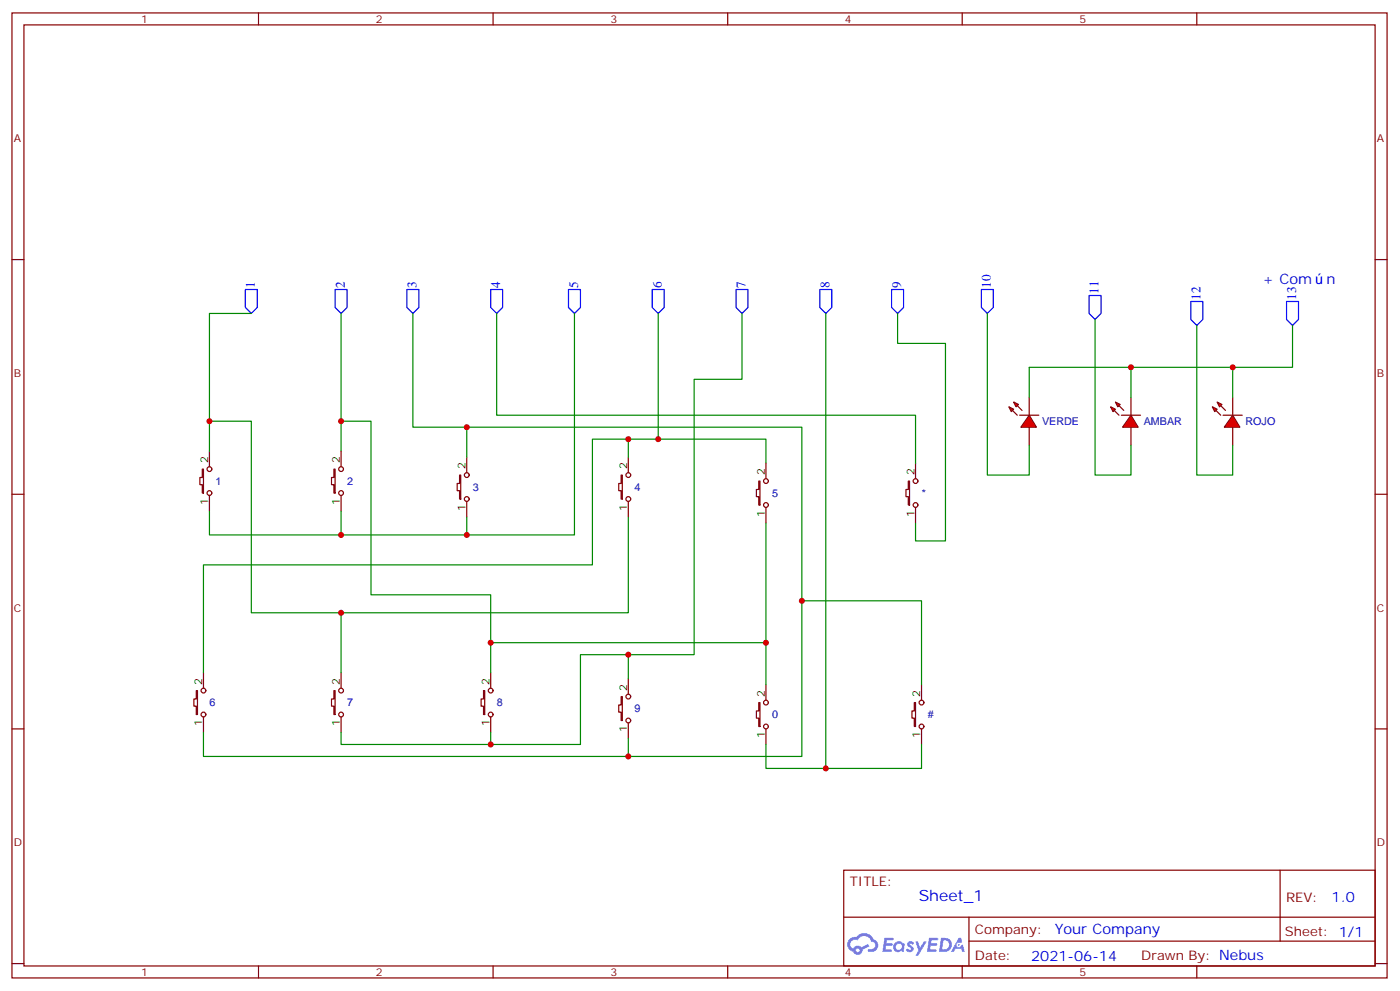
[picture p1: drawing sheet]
<svg xmlns="http://www.w3.org/2000/svg" width="413mm" height="292mm" viewBox="0 0 413 292" stroke-linecap="round" stroke-linejoin="round" font-family="sans-serif">
<g fill="none" stroke="#870000" stroke-width=".35">
<path d="M3.5 3.8h405.4v284.3h-405.4zM7.1 7.3h398.2v277.3h-398.2zM76.2 3.8v3.5M145.3 3.8v3.5M214.5 3.8v3.5M283.6 3.8v3.5M352.8 3.8v3.5M3.5 76.5h3.6M405.3 76.5h3.6M3.5 145.6h3.6M405.3 145.6h3.6M3.5 214.8h3.6"/>
<path d="M405.3 214.8h3.6M248.7 256.4h156.6v28.2h-156.6zM377.3 256.4v20.9M248.7 270.2h156.5M285.6 277.3h119.6M285.6 270.2v14.2M3.5 283.9h3.6M76.2 284.6v3.5M145.3 284.6v3.5M214.5 284.6v3.5M283.6 284.6v3.5M352.8 284.6v3.5"/>
<path d="M405.3 283.9h3.6"/>
</g>
<g fill="#5487ff">
<path d="M267.7 277.6a1.22 1.22 0 0 1 1.7 .2l-.4 .6a.47 .47 0 0 0-.3-.4 .47 .47 0 0 0-.5 .2l.1 .2a1.14 1.14 0 0 1 .8 1.8 1.14 1.14 0 0 1-1.9 0l-.2-.2 .5-.6 .7 .5a.29 .29 0 0 0 .3-.3 .29 .29 0 0 0-.2-.3 1.04 1.04 0 0 1-.6-1.7z"/>
<path d="M260.7 276.3h2.4l.3 .2-.2 .5-1.8 .1-.1 .8h1.5l.3 .4-.3 .4h-1.6l-.2 1.1h1.7l.2 .3-.2 .3-2.6 .1z"/>
<path d="M273.8 276.3h2.4l.3 .2-.1 .5-1.8 .1-.2 .8h1.6l.3 .4-.4 .4h-1.6l-.1 1.1h1.7l.2 .3-.2 .3-2.6 .1z"/>
<path d="M282.6 276.3h.7l.3 1.3-.6 .3a.69 .69 0 0 0-1 .3 .69 .69 0 0 0 .4 .9 .69 .69 0 0 0 .9-.6l.5-.2 .6 2.2h-.8l-.2-.9h-1.8l-.5 .9h-.8z"/>
<path d="M269.8 277.4h.8l.6 1.8 1.1-1.8h.9l-2.6 4.2h-.8l.9-1.5z"/>
<path d="M277.4 276.3l-.6 4.2h1.3a2.11 2.11 0 0 0 2.5-2.1 2.11 2.11 0 0 0-2.5-2.1zM278.1 277.1a1.39 1.39 0 0 1 1.7 1.4 1.39 1.39 0 0 1-1.8 1.3h-.3z"/>
<path d="M263.7 277.9a1.54 1.54 0 0 0-.1 2.2 1.54 1.54 0 0 0 2.2 .1l.6 .3 .3-2.3-.2-.3h-.4a1.49 1.49 0 0 0-2.4 0zM264 278.9a.94 .94 0 0 1 1.8 0 .94 .94 0 0 1-1.8 0z"/>
<path d="M250.4 276.7a2.18 2.18 0 0 0 1.1 3.7 1.44 1.44 0 0 0 1.6 .9 1.44 1.44 0 0 0 1.2-1.4l2-1.1-.5-.7-1.9 1a1.47 1.47 0 0 0-2.4 .4 1.39 1.39 0 0 1-.7-1.9 1.39 1.39 0 0 1 2-.5 2.12 2.12 0 0 1 2.2-1.3 2.12 2.12 0 0 1 1.9 1.7 1.14 1.14 0 0 1 1.1 1.4 1.14 1.14 0 0 1-1.7 .7 .43 .43 0 0 0-.5 .4 .43 .43 0 0 0 .4 .5 1.98 1.98 0 0 0 2.5-1.2 1.98 1.98 0 0 0-1.2-2.6 3.1 3.1 0 0 0-5.3-.6l-.9 .1zM252.3 280a.55 .55 0 0 1 1.1 0 .55 .55 0 0 1-1.1 0z"/>
<circle cx="282.6" cy="278.4" r=".26"/>
</g>
<g fill="none" stroke="#870000" stroke-width=".35">
<path d="M59.6 138.2h.4v7.1h-.4v-2.5h-.7v-2.1h.7zM61.7 132.9v4.6M98.4 138.2h.4v7.1h-.4v-2.5h-.7v-2.1h.7zM100.5 132.9v4.6M135.5 140h.3v7h-.3v-2.4h-.7v-2.1h.7zM137.6 134.7v4.6M183.1 140h.3v7h-.3v-2.4h-.7v-2.1h.7zM185.2 134.7v4.6M225.8 136.5v4.5M269.9 136.5v4.5M61.7 146v4.6M100.5 146v4.6"/>
<path d="M137.6 147.7v4.6M185.2 147.7v4.6M223.7 141.7h.3v7.1h-.3v-2.5h-.7v-2.1h.7zM225.8 149.5v4.6M267.8 141.7h.3v7.1h-.3v-2.5h-.7v-2.1h.7zM269.9 149.5v4.6M60 198.2v4.6M100.5 198.2v4.6M144.6 198.2v4.6M185.2 200v4.5M57.9 203.5h.3v7h-.3v-2.4h-.8v-2.1h.8zM60 211.2v4.6"/>
<path d="M98.4 203.5h.4v7h-.4v-2.4h-.7v-2.1h.7zM100.5 211.2v4.6M142.5 203.5h.4v7h-.4v-2.4h-.7v-2.1h.7zM144.6 211.2v4.6M183.1 205.2h.3v7.1h-.3v-2.5h-.7v-2.1h.7zM185.2 213v4.6M223.7 207h.3v7.1h-.3v-2.5h-.7v-2.1h.7zM225.8 201.7v4.6M225.8 214.8v4.6M269.5 207h.4v7.1h-.4v-2.5h-.7v-2.1h.7zM271.6 201.7v4.6M271.6 214.8v4.6"/>
<circle cx="61.7" cy="138.2" r=".71"/>
<circle cx="100.5" cy="138.2" r=".71"/>
<circle cx="137.6" cy="140" r=".71"/>
<circle cx="185.2" cy="140" r=".71"/>
<circle cx="61.7" cy="145.3" r=".71"/>
<circle cx="100.5" cy="145.3" r=".71"/>
<circle cx="137.6" cy="147" r=".71"/>
<circle cx="185.2" cy="147" r=".71"/>
<circle cx="225.8" cy="141.7" r=".71"/>
<circle cx="225.8" cy="148.8" r=".71"/>
<circle cx="269.9" cy="141.7" r=".71"/>
<circle cx="269.9" cy="148.8" r=".71"/>
<circle cx="60" cy="203.5" r=".71"/>
<circle cx="60" cy="210.5" r=".71"/>
<circle cx="100.5" cy="210.5" r=".71"/>
<circle cx="100.5" cy="203.5" r=".71"/>
<circle cx="144.6" cy="210.5" r=".71"/>
<circle cx="144.6" cy="203.5" r=".71"/>
<circle cx="185.2" cy="205.2" r=".71"/>
<circle cx="185.2" cy="212.3" r=".71"/>
<circle cx="225.8" cy="207" r=".71"/>
<circle cx="225.8" cy="214.1" r=".71"/>
<circle cx="271.6" cy="214.1" r=".71"/>
<circle cx="271.6" cy="207" r=".71"/>
</g>
<path d="M72.3 85.3h3.5v5.3l-1.7 1.8-1.8-1.8zM98.8 85.3h3.5v5.3l-1.8 1.8-1.7-1.8zM119.9 85.3h3.6v5.3l-1.8 1.8-1.8-1.8zM144.6 85.3h3.6v5.3l-1.8 1.8-1.8-1.8zM167.6 85.3h3.5v5.3l-1.8 1.8-1.7-1.8zM192.3 85.3h3.5v5.3l-1.8 1.8-1.7-1.8zM217 85.3h3.5v5.3l-1.8 1.8-1.7-1.8zM241.7 85.3h3.5v5.3l-1.8 1.8-1.7-1.8zM262.8 85.3h3.5v5.3l-1.7 1.8-1.8-1.8zM321 87.1h3.6v5.3l-1.8 1.7-1.8-1.7zM351 88.8h3.5v5.3l-1.7 1.8-1.8-1.8zM379.2 88.8h3.6v5.3l-1.8 1.8-1.8-1.8z" fill="none" stroke="#00f" stroke-width=".35"/>
<g fill="none" stroke="#008700" stroke-width=".35">
<path d="M74.1 92.4h-12.4v40.5M100.5 92.4v40.5M121.7 92.4v33.5h15.9v8.8M146.4 92.4v29.9h123.5v14.2M169.3 92.4v65.2h-31.7M194 92.4v37M218.7 92.4v19.4h-14.1v81.1h-19.4M243.4 92.4v134M264.6 92.4v8.8h14.1v58.2h-8.8v-5.3M61.7 124.1h12.4v56.5h26.4v17.6M100.5 124.1h8.9v51.2h35.2v22.9M137.6 125.9h98.8v51.1h35.2v24.7"/>
<path d="M185.2 129.4v5.3M225.8 136.5v-7.1h-51.2v37h-114.6v31.8M61.7 150.6v7h75.9v-5.3M100.5 150.6v7M185.2 152.3v28.3h-84.7M225.8 154.1v47.6M236.4 177v45.9h-51.2M144.6 189.4h81.2M185.2 200v-7.1h-14.1v26.5h-70.6v-3.6M60 215.8v7.1h125.2v-5.3M144.6 215.8v3.6M225.8 219.4v7h45.8v-7"/>
</g>
<g fill="#f00" stroke="#870000" stroke-width=".35">
<path d="M363.4 122.3l2.1 3.6h-4.6z"/>
<path d="M360.5 122.3h5.7z"/>
</g>
<g fill="#870000" stroke="#870000" stroke-width=".35">
<path d="M358.4 120.9l1.4 1.4z"/>
<path d="M359.8 119.5l1.4 1.4z"/>
</g>
<g fill="#f00" stroke="#870000" stroke-width=".35">
<path d="M357.4 119.9l1.4 .7-.7 .7z"/>
<path d="M358.8 118.5l1.4 .7-.7 .7z"/>
</g>
<path d="M363.4 117.1v5.2M363.4 125.9v5.3" fill="none" stroke="#870000" stroke-width=".35"/>
<g fill="#f00" stroke="#870000" stroke-width=".35">
<path d="M333.4 122.3l2.1 3.6h-4.6z"/>
<path d="M330.6 122.3h5.6z"/>
</g>
<g fill="#870000" stroke="#870000" stroke-width=".35">
<path d="M328.4 120.9l1.4 1.4z"/>
<path d="M329.8 119.5l1.5 1.4z"/>
</g>
<g fill="#f00" stroke="#870000" stroke-width=".35">
<path d="M327.4 119.9l1.4 .7-.7 .7z"/>
<path d="M328.8 118.5l1.4 .7-.7 .7z"/>
</g>
<path d="M333.4 117.1v5.2M333.4 125.9v5.3" fill="none" stroke="#870000" stroke-width=".35"/>
<g fill="#f00" stroke="#870000" stroke-width=".35">
<path d="M303.4 122.3l2.1 3.6h-4.6z"/>
<path d="M300.6 122.3h5.6z"/>
</g>
<g fill="#870000" stroke="#870000" stroke-width=".35">
<path d="M298.4 120.9l1.5 1.4z"/>
<path d="M299.9 119.5l1.4 1.4z"/>
</g>
<g fill="#f00" stroke="#870000" stroke-width=".35">
<path d="M297.4 119.9l1.4 .7-.7 .7z"/>
<path d="M298.8 118.5l1.4 .7-.7 .7z"/>
</g>
<path d="M303.4 117.1v5.2M303.4 125.9v5.3" fill="none" stroke="#870000" stroke-width=".35"/>
<path d="M291 92.4v47.6h12.4v-8.8M322.8 94.1v45.9h10.6v-8.8M352.8 95.9v44.1h10.6v-8.8M381 95.9v12.3h-47.6M303.4 117.1v-8.9h30v8.9M363.4 108.2v8.9" fill="none" stroke="#008700" stroke-width=".35"/>
<path d="M289.3 85.3h3.5v5.3l-1.8 1.8-1.7-1.8z" fill="none" stroke="#00f" stroke-width=".35"/>
<g fill="#c00">
<circle cx="61.7" cy="124.1" r=".88"/>
<circle cx="100.5" cy="180.6" r=".88"/>
<circle cx="236.4" cy="177" r=".88"/>
<circle cx="185.2" cy="222.9" r=".88"/>
<circle cx="100.5" cy="124.1" r=".88"/>
<circle cx="225.8" cy="189.4" r=".88"/>
<circle cx="144.6" cy="189.4" r=".88"/>
<circle cx="100.5" cy="157.6" r=".88"/>
<circle cx="185.2" cy="129.4" r=".88"/>
<circle cx="194" cy="129.4" r=".88"/>
<circle cx="144.6" cy="219.4" r=".88"/>
<circle cx="185.2" cy="192.9" r=".88"/>
<circle cx="243.4" cy="226.4" r=".88"/>
<circle cx="333.4" cy="108.2" r=".88"/>
<circle cx="363.4" cy="108.2" r=".88"/>
<circle cx="137.6" cy="125.9" r=".88"/>
<circle cx="137.6" cy="157.6" r=".88"/>
</g>
<text font-size="4.6" fill="#00f" x="270.8" y="265.4">Sheet_1</text>
<g font-size="4.2" fill="#00f">
<text x="372.2" y="83.5">+ Com</text>
<text x="391" y="83.5">n</text>
<text x="392.5" y="265.7">1.0</text>
<text x="310.9" y="275.2">Your Company</text>
<text x="304" y="283">2021-06-14</text>
</g>
<g font-size="3.9" fill="#00f">
<text x="75.1" y="84.8" transform="rotate(-90 75.1 84.8)">1</text>
<text x="101.6" y="84.8" transform="rotate(-90 101.6 84.8)">2</text>
<text x="122.8" y="84.8" transform="rotate(-90 122.8 84.8)">3</text>
<text x="147.5" y="84.8" transform="rotate(-90 147.5 84.8)">4</text>
<text x="170.4" y="84.8" transform="rotate(-90 170.4 84.8)">5</text>
<text x="195.1" y="84.8" transform="rotate(-90 195.1 84.8)">6</text>
<text x="219.8" y="84.8" transform="rotate(-90 219.8 84.8)">7</text>
<text x="244.5" y="84.8" transform="rotate(-90 244.5 84.8)">8</text>
<text x="265.6" y="84.8" transform="rotate(-90 265.6 84.8)">9</text>
<text x="292.1" y="84.8" transform="rotate(-90 292.1 84.8)">10</text>
<text x="323.8" y="86.5" transform="rotate(-90 323.8 86.5)">11</text>
<text x="353.8" y="88.3" transform="rotate(-90 353.8 88.3)">12</text>
<text x="382.1" y="88.3" transform="rotate(-90 382.1 88.3)">13</text>
</g>
<g font-size="3.9" fill="#800">
<text x="250.5" y="261">TITLE:</text>
<text x="379.1" y="265.7">REV:</text>
<text x="287.4" y="275.2">Company:</text>
<text x="378.7" y="275.8">Sheet: 1/1</text>
<text x="287.4" y="282.9">Date:</text>
<text x="336.4" y="282.9">Drawn By: Nebus</text>
</g>
<g font-size="3.2" fill="#800">
<text x="41.6" y="6.8">1</text>
<text x="110.8" y="6.8">2</text>
<text x="179.9" y="6.8">3</text>
<text x="249.1" y="6.8">4</text>
<text x="318.2" y="6.8">5</text>
<text x="4.1" y="41.9">A</text>
<text x="405.9" y="41.9">A</text>
<text x="4.1" y="111.1">B</text>
<text x="405.9" y="111.1">B</text>
<text x="4.1" y="180.2">C</text>
<text x="405.9" y="180.2">C</text>
<text x="4.1" y="249.3">D</text>
<text x="405.9" y="249.3">D</text>
<text x="41.6" y="287.6">1</text>
<text x="110.8" y="287.6">2</text>
<text x="179.9" y="287.6">3</text>
<text x="249.1" y="287.6">4</text>
<text x="318.2" y="287.6">5</text>
</g>
<g font-size="3.2" fill="#000080">
<text x="307.2" y="125.2">VERDE</text>
<text x="337.2" y="125.2">AMBAR</text>
<text x="367.1" y="125.2">ROJO</text>
<text x="63.6" y="142.8">1</text>
<text x="102.4" y="142.8">2</text>
<text x="139.4" y="144.5">3</text>
<text x="187" y="144.5">4</text>
<text x="227.6" y="146.3">5</text>
<text x="271.7" y="146.3">*</text>
<text x="61.8" y="208">6</text>
<text x="102.4" y="208">7</text>
<text x="146.5" y="208">8</text>
<text x="187" y="209.8">9</text>
<text x="227.6" y="211.6">0</text>
<text x="273.5" y="211.6">#</text>
</g>
<g font-size="3.2">
<text x="61.4" y="136.5" transform="rotate(-90 61.4 136.5)">2</text>
<text x="100.2" y="136.5" transform="rotate(-90 100.2 136.5)">2</text>
<text x="137.2" y="138.2" transform="rotate(-90 137.2 138.2)">2</text>
<text x="184.9" y="138.2" transform="rotate(-90 184.9 138.2)">2</text>
<text x="225.4" y="140" transform="rotate(-90 225.4 140)">2</text>
<text x="269.5" y="140" transform="rotate(-90 269.5 140)">2</text>
<text x="61.4" y="148.7" transform="rotate(-90 61.4 148.7)">1</text>
<text x="100.2" y="148.7" transform="rotate(-90 100.2 148.7)">1</text>
<text x="137.2" y="150.5" transform="rotate(-90 137.2 150.5)">1</text>
<text x="184.9" y="150.5" transform="rotate(-90 184.9 150.5)">1</text>
<text x="225.4" y="152.2" transform="rotate(-90 225.4 152.2)">1</text>
<text x="269.5" y="152.2" transform="rotate(-90 269.5 152.2)">1</text>
<text x="59.6" y="201.7" transform="rotate(-90 59.6 201.7)">2</text>
<text x="100.2" y="201.7" transform="rotate(-90 100.2 201.7)">2</text>
<text x="144.3" y="201.7" transform="rotate(-90 144.3 201.7)">2</text>
<text x="184.9" y="203.5" transform="rotate(-90 184.9 203.5)">2</text>
<text x="225.4" y="205.2" transform="rotate(-90 225.4 205.2)">2</text>
<text x="271.3" y="205.2" transform="rotate(-90 271.3 205.2)">2</text>
<text x="59.6" y="214" transform="rotate(-90 59.6 214)">1</text>
<text x="100.2" y="214" transform="rotate(-90 100.2 214)">1</text>
<text x="144.3" y="214" transform="rotate(-90 144.3 214)">1</text>
<text x="184.9" y="215.7" transform="rotate(-90 184.9 215.7)">1</text>
<text x="225.4" y="217.5" transform="rotate(-90 225.4 217.5)">1</text>
<text x="271.3" y="217.5" transform="rotate(-90 271.3 217.5)">1</text>
</g>
</svg>
